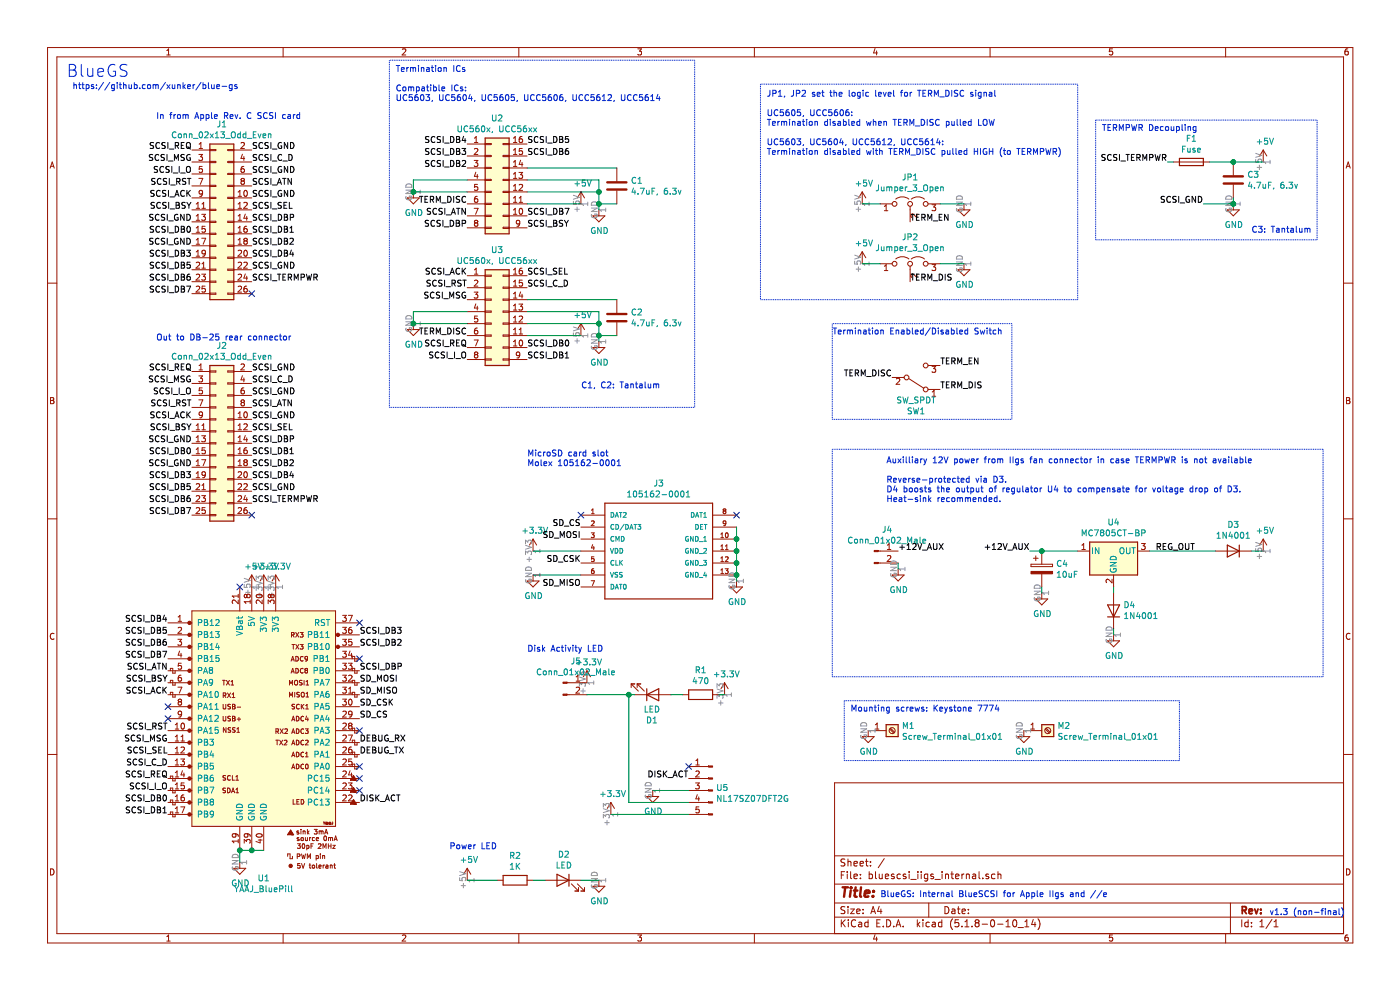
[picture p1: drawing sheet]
EESchema Schematic File Version 4
EELAYER 30 0
EELAYER END
$Descr A4 11693 8268
encoding utf-8
Sheet 1 1
Title ""
Date ""
Rev ""
Comp ""
Comment1 ""
Comment2 ""
Comment3 ""
Comment4 ""
$EndDescr
Text Notes 1300 1000 0    50   ~ 0
In from Apple Rev. C SCSI card
Text Notes 1300 2850 0    50   ~ 0
Out to DB-25 rear connector
NoConn ~ 2100 2450
NoConn ~ 2100 4300
$Comp
L power:GND #PWR0103
U 1 1
P 2000 7200
F 0 "#PWR0103" H 2000 6950 50  0001 C CNN
F 1 "GND" H 2005 7027 50  0000 C CNN
F 2 "" H 2000 7200 50  0001 C CNN
F 3 "" H 2000 7200 50  0001 C CNN
	1    2000 7200
	1    0    0    -1  
$EndComp
Wire Wire Line
	2000 7100 2100 7100
Wire Wire Line
	2100 7100 2200 7100
Connection ~ 2100 7100
Wire Wire Line
	2000 7100 2000 7200
Connection ~ 2000 7100
$Comp
L power:+5V #PWR0104
U 1 1
P 2100 4900
F 0 "#PWR0104" H 2100 4750 50  0001 C CNN
F 1 "+5V" H 2115 5073 50  0000 C CNN
F 2 "" H 2100 4900 50  0001 C CNN
F 3 "" H 2100 4900 50  0001 C CNN
	1    2100 4900
	1    0    0    -1  
$EndComp
$Comp
L power:+3.3V #PWR0105
U 1 1
P 4450 4600
F 0 "#PWR0105" H 4450 4450 50  0001 C CNN
F 1 "+3.3V" H 4465 4773 50  0000 C CNN
F 2 "" H 4450 4600 50  0001 C CNN
F 3 "" H 4450 4600 50  0001 C CNN
	1    4450 4600
	1    0    0    -1  
$EndComp
$Comp
L power:+3.3V #PWR0106
U 1 1
P 2200 4900
F 0 "#PWR0106" H 2200 4750 50  0001 C CNN
F 1 "+3.3V" H 2215 5073 50  0000 C CNN
F 2 "" H 2200 4900 50  0001 C CNN
F 3 "" H 2200 4900 50  0001 C CNN
	1    2200 4900
	1    0    0    -1  
$EndComp
$Comp
L power:+3.3V #PWR0107
U 1 1
P 2300 4900
F 0 "#PWR0107" H 2300 4750 50  0001 C CNN
F 1 "+3.3V" H 2315 5073 50  0000 C CNN
F 2 "" H 2300 4900 50  0001 C CNN
F 3 "" H 2300 4900 50  0001 C CNN
	1    2300 4900
	1    0    0    -1  
$EndComp
Text Label 1400 6200 2    50   ~ 0
SCSI_MSG
Text Label 1400 6100 2    50   ~ 0
SCSI_RST
Text Label 1400 5700 2    50   ~ 0
SCSI_BSY
Text Label 3000 5300 0    50   ~ 0
SCSI_DB3
Text Label 1400 5400 2    50   ~ 0
SCSI_DB6
Text Label 3000 5600 0    50   ~ 0
SCSI_DBP
Text Label 3000 5400 0    50   ~ 0
SCSI_DB2
Text Label 1400 6500 2    50   ~ 0
SCSI_REQ
Text Label 1400 6600 2    50   ~ 0
SCSI_I_O
Text Label 1400 5800 2    50   ~ 0
SCSI_ACK
Text Label 1400 6800 2    50   ~ 0
SCSI_DB1
Text Label 1400 5200 2    50   ~ 0
SCSI_DB4
Text Label 1400 6300 2    50   ~ 0
SCSI_SEL
Text Label 1400 5600 2    50   ~ 0
SCSI_ATN
Text Label 1400 6400 2    50   ~ 0
SCSI_C_D
Text Label 1400 5500 2    50   ~ 0
SCSI_DB7
Text Label 1400 5300 2    50   ~ 0
SCSI_DB5
Text Label 1400 6700 2    50   ~ 0
SCSI_DB0
$Comp
L MCU_ST_STM32F1:YAAJ_BluePill U1
U 1 1
P 2200 6000
F 0 "U1" H 2200 4669 50  0000 C CNN
F 1 "YAAJ_BluePill" H 2200 4578 50  0000 C CNN
F 2 "my library:YAAJ_BluePill_2" V 2125 6950 50  0001 C CNN
F 3 "" V 2125 6950 50  0001 C CNN
	1    2200 6000
	1    0    0    -1  
$EndComp
Text Label 3000 6000 0    50   ~ 0
SD_CS
Text Label 3000 5900 0    50   ~ 0
SD_CSK
Text Label 3000 5800 0    50   ~ 0
SD_MISO
Text Label 3000 5700 0    50   ~ 0
SD_MOSI
$Comp
L power:GND #PWR0108
U 1 1
P 6150 4850
F 0 "#PWR0108" H 6150 4600 50  0001 C CNN
F 1 "GND" H 6155 4677 50  0000 C CNN
F 2 "" H 6150 4850 50  0001 C CNN
F 3 "" H 6150 4850 50  0001 C CNN
	1    6150 4850
	1    0    0    -1  
$EndComp
Text Label 4850 4400 2    50   ~ 0
SD_CS
Text Label 4850 4700 2    50   ~ 0
SD_CSK
Text Label 4850 4900 2    50   ~ 0
SD_MISO
Text Label 4850 4500 2    50   ~ 0
SD_MOSI
Wire Wire Line
	4450 4600 4850 4600
NoConn ~ 6150 4300
NoConn ~ 4850 4300
$Comp
L Device:LED D2
U 1 1
P 4700 7350
F 0 "D2" H 4693 7567 50  0000 C CNN
F 1 "LED" H 4693 7476 50  0000 C CNN
F 2 "LED_SMD:LED_0805_2012Metric_Pad1.15x1.40mm_HandSolder" H 4700 7350 50  0001 C CNN
F 3 "~" H 4700 7350 50  0001 C CNN
	1    4700 7350
	-1   0    0    -1  
$EndComp
$Comp
L Device:R R2
U 1 1
P 4300 7350
F 0 "R2" V 4093 7350 50  0000 C CNN
F 1 "1K" V 4184 7350 50  0000 C CNN
F 2 "Resistor_SMD:R_0805_2012Metric_Pad1.20x1.40mm_HandSolder" V 4230 7350 50  0001 C CNN
F 3 "~" H 4300 7350 50  0001 C CNN
	1    4300 7350
	0    1    1    0   
$EndComp
$Comp
L power:GND #PWR0111
U 1 1
P 5000 7350
F 0 "#PWR0111" H 5000 7100 50  0001 C CNN
F 1 "GND" H 5005 7177 50  0000 C CNN
F 2 "" H 5000 7350 50  0001 C CNN
F 3 "" H 5000 7350 50  0001 C CNN
	1    5000 7350
	1    0    0    -1  
$EndComp
Wire Wire Line
	4850 7350 5000 7350
$Comp
L power:+5V #PWR0113
U 1 1
P 3900 7350
F 0 "#PWR0113" H 3900 7200 50  0001 C CNN
F 1 "+5V" H 3915 7523 50  0000 C CNN
F 2 "" H 3900 7350 50  0001 C CNN
F 3 "" H 3900 7350 50  0001 C CNN
	1    3900 7350
	1    0    0    -1  
$EndComp
Wire Wire Line
	4150 7350 3900 7350
$Comp
L power:GND #PWR0114
U 1 1
P 5000 1750
F 0 "#PWR0114" H 5000 1500 50  0001 C CNN
F 1 "GND" H 5005 1577 50  0000 C CNN
F 2 "" H 5000 1750 50  0001 C CNN
F 3 "" H 5000 1750 50  0001 C CNN
	1    5000 1750
	1    0    0    -1  
$EndComp
$Comp
L power:GND #PWR0115
U 1 1
P 3450 1600
F 0 "#PWR0115" H 3450 1350 50  0001 C CNN
F 1 "GND" H 3455 1427 50  0000 C CNN
F 2 "" H 3450 1600 50  0001 C CNN
F 3 "" H 3450 1600 50  0001 C CNN
	1    3450 1600
	1    0    0    -1  
$EndComp
Wire Wire Line
	3450 1500 3450 1600
Connection ~ 3450 1600
Wire Wire Line
	3450 1500 3900 1500
Wire Wire Line
	3450 1600 3900 1600
Text Label 3900 1700 2    50   ~ 0
TERM_DISC
$Comp
L Connector_Generic:Conn_02x08_Counter_Clockwise U2
U 1 1
P 4100 1500
F 0 "U2" H 4150 2017 50  0000 C CNN
F 1 "UC560x, UCC56xx" H 4150 1926 50  0000 C CNN
F 2 "my library:SOIC127P600X175-16N" H 4100 1500 50  0001 C CNN
F 3 "~" H 4100 1500 50  0001 C CNN
	1    4100 1500
	1    0    0    -1  
$EndComp
Wire Wire Line
	4400 1500 5000 1500
Wire Wire Line
	4400 1600 5000 1600
Connection ~ 5000 1600
Wire Wire Line
	5000 1600 5000 1700
Wire Wire Line
	5150 1700 5000 1700
Connection ~ 5000 1700
Wire Wire Line
	5000 1700 5000 1750
Wire Wire Line
	4400 1400 5150 1400
$Comp
L power:GND #PWR0116
U 1 1
P 5000 2850
F 0 "#PWR0116" H 5000 2600 50  0001 C CNN
F 1 "GND" H 5005 2677 50  0000 C CNN
F 2 "" H 5000 2850 50  0001 C CNN
F 3 "" H 5000 2850 50  0001 C CNN
	1    5000 2850
	1    0    0    -1  
$EndComp
$Comp
L power:GND #PWR0117
U 1 1
P 3450 2700
F 0 "#PWR0117" H 3450 2450 50  0001 C CNN
F 1 "GND" H 3455 2527 50  0000 C CNN
F 2 "" H 3450 2700 50  0001 C CNN
F 3 "" H 3450 2700 50  0001 C CNN
	1    3450 2700
	1    0    0    -1  
$EndComp
Wire Wire Line
	3450 2600 3450 2700
Connection ~ 3450 2700
Wire Wire Line
	3450 2600 3900 2600
Wire Wire Line
	3450 2700 3900 2700
Text Label 3900 2800 2    50   ~ 0
TERM_DISC
$Comp
L Connector_Generic:Conn_02x08_Counter_Clockwise U3
U 1 1
P 4100 2600
F 0 "U3" H 4150 3117 50  0000 C CNN
F 1 "UC560x, UCC56xx" H 4150 3026 50  0000 C CNN
F 2 "my library:SOIC127P600X175-16N" H 4100 2600 50  0001 C CNN
F 3 "~" H 4100 2600 50  0001 C CNN
	1    4100 2600
	1    0    0    -1  
$EndComp
Wire Wire Line
	5000 2600 5000 2700
Wire Wire Line
	4400 2600 5000 2600
Wire Wire Line
	4400 2700 5000 2700
Connection ~ 5000 2700
Wire Wire Line
	5000 2700 5000 2800
Wire Wire Line
	5150 2800 5000 2800
Connection ~ 5000 2800
Wire Wire Line
	5000 2800 5000 2850
Wire Wire Line
	4400 2500 5150 2500
Text Label 3900 1300 2    50   ~ 0
SCSI_DB3
Text Label 3900 1900 2    50   ~ 0
SCSI_DBP
Text Label 3900 1400 2    50   ~ 0
SCSI_DB2
Text Label 3900 2500 2    50   ~ 0
SCSI_MSG
Text Label 3900 2400 2    50   ~ 0
SCSI_RST
Text Label 4400 1900 0    50   ~ 0
SCSI_BSY
Text Label 4400 1300 0    50   ~ 0
SCSI_DB6
Text Label 3900 2900 2    50   ~ 0
SCSI_REQ
Text Label 3900 3000 2    50   ~ 0
SCSI_I_O
Text Label 3900 2300 2    50   ~ 0
SCSI_ACK
Text Label 4400 3000 0    50   ~ 0
SCSI_DB1
Text Label 3900 1200 2    50   ~ 0
SCSI_DB4
Text Label 4400 2300 0    50   ~ 0
SCSI_SEL
Text Label 4400 2400 0    50   ~ 0
SCSI_C_D
Text Label 4400 1800 0    50   ~ 0
SCSI_DB7
Text Label 4400 1200 0    50   ~ 0
SCSI_DB5
Text Label 4400 2900 0    50   ~ 0
SCSI_DB0
Text Label 3900 1800 2    50   ~ 0
SCSI_ATN
Text Label 7450 3150 2    50   ~ 0
TERM_DISC
Text Label 1600 3100 2    50   ~ 0
SCSI_REQ
Text Label 1600 3300 2    50   ~ 0
SCSI_I_O
Text Label 1600 3500 2    50   ~ 0
SCSI_ACK
Text Label 1600 3900 2    50   ~ 0
SCSI_GND
Text Label 1600 3700 2    50   ~ 0
SCSI_GND
Text Label 1600 4300 2    50   ~ 0
SCSI_DB7
Text Label 1600 4100 2    50   ~ 0
SCSI_DB5
Text Label 1600 3200 2    50   ~ 0
SCSI_MSG
Text Label 1600 3400 2    50   ~ 0
SCSI_RST
Text Label 1600 3600 2    50   ~ 0
SCSI_BSY
Text Label 1600 3800 2    50   ~ 0
SCSI_DB0
Text Label 1600 4000 2    50   ~ 0
SCSI_DB3
Text Label 1600 4200 2    50   ~ 0
SCSI_DB6
Text Label 2100 3100 0    50   ~ 0
SCSI_GND
Text Label 2100 4100 0    50   ~ 0
SCSI_GND
$Comp
L Device:C C2
U 1 1
P 5150 2650
F 0 "C2" H 5265 2696 50  0000 L CNN
F 1 "4.7uF, 6.3v" H 5265 2605 50  0000 L CNN
F 2 "Capacitor_Tantalum_SMD:CP_EIA-3528-21_Kemet-B_Pad1.50x2.35mm_HandSolder" H 5188 2500 50  0001 C CNN
F 3 "~" H 5150 2650 50  0001 C CNN
	1    5150 2650
	1    0    0    -1  
$EndComp
Text Label 3000 6300 0    50   ~ 0
DEBUG_TX
Text Label 3000 6200 0    50   ~ 0
DEBUG_RX
Wire Wire Line
	5000 1500 5000 1600
$Comp
L Device:C C1
U 1 1
P 5150 1550
F 0 "C1" H 5265 1596 50  0000 L CNN
F 1 "4.7uF, 6.3v" H 5265 1505 50  0000 L CNN
F 2 "Capacitor_Tantalum_SMD:CP_EIA-3528-21_Kemet-B_Pad1.50x2.35mm_HandSolder" H 5188 1400 50  0001 C CNN
F 3 "~" H 5150 1550 50  0001 C CNN
	1    5150 1550
	1    0    0    -1  
$EndComp
$Comp
L Connector_Generic:Conn_02x13_Odd_Even J2
U 1 1
P 1800 3700
F 0 "J2" H 1850 4517 50  0000 C CNN
F 1 "Conn_02x13_Odd_Even" H 1850 4426 50  0000 C CNN
F 2 "Connector_PinHeader_2.54mm:PinHeader_2x13_P2.54mm_Vertical" H 1800 3700 50  0001 C CNN
F 3 "~" H 1800 3700 50  0001 C CNN
	1    1800 3700
	1    0    0    -1  
$EndComp
$Comp
L Connector_Generic:Conn_02x13_Odd_Even J1
U 1 1
P 1800 1850
F 0 "J1" H 1850 2667 50  0000 C CNN
F 1 "Conn_02x13_Odd_Even" H 1850 2576 50  0000 C CNN
F 2 "Connector_PinHeader_2.54mm:PinHeader_2x13_P2.54mm_Vertical" H 1800 1850 50  0001 C CNN
F 3 "~" H 1800 1850 50  0001 C CNN
	1    1800 1850
	1    0    0    -1  
$EndComp
Text Label 2100 3900 0    50   ~ 0
SCSI_DB2
Text Label 2100 3700 0    50   ~ 0
SCSI_DBP
Text Label 2100 3500 0    50   ~ 0
SCSI_GND
Text Label 2100 3300 0    50   ~ 0
SCSI_GND
Text Label 2100 3200 0    50   ~ 0
SCSI_C_D
Text Label 2100 3400 0    50   ~ 0
SCSI_ATN
Text Label 2100 3600 0    50   ~ 0
SCSI_SEL
Text Label 2100 4000 0    50   ~ 0
SCSI_DB4
Text Label 2100 4200 0    50   ~ 0
SCSI_TERMPWR
Text Label 2100 3800 0    50   ~ 0
SCSI_DB1
Text Label 2100 1250 0    50   ~ 0
SCSI_GND
Text Label 2100 2250 0    50   ~ 0
SCSI_GND
Text Label 2100 2050 0    50   ~ 0
SCSI_DB2
Text Label 2100 1850 0    50   ~ 0
SCSI_DBP
Text Label 2100 1650 0    50   ~ 0
SCSI_GND
Text Label 2100 1450 0    50   ~ 0
SCSI_GND
Text Label 2100 1350 0    50   ~ 0
SCSI_C_D
Text Label 2100 1550 0    50   ~ 0
SCSI_ATN
Text Label 2100 1750 0    50   ~ 0
SCSI_SEL
Text Label 2100 2150 0    50   ~ 0
SCSI_DB4
Text Label 2100 2350 0    50   ~ 0
SCSI_TERMPWR
Text Label 2100 1950 0    50   ~ 0
SCSI_DB1
Text Label 1600 1250 2    50   ~ 0
SCSI_REQ
Text Label 1600 1450 2    50   ~ 0
SCSI_I_O
Text Label 1600 1650 2    50   ~ 0
SCSI_ACK
Text Label 1600 2050 2    50   ~ 0
SCSI_GND
Text Label 1600 1850 2    50   ~ 0
SCSI_GND
Text Label 1600 2450 2    50   ~ 0
SCSI_DB7
Text Label 1600 2250 2    50   ~ 0
SCSI_DB5
Text Label 1600 1350 2    50   ~ 0
SCSI_MSG
Text Label 1600 1550 2    50   ~ 0
SCSI_RST
Text Label 1600 1750 2    50   ~ 0
SCSI_BSY
Text Label 1600 1950 2    50   ~ 0
SCSI_DB0
Text Label 1600 2150 2    50   ~ 0
SCSI_DB3
Text Label 1600 2350 2    50   ~ 0
SCSI_DB6
$Comp
L Switch:SW_SPDT SW1
U 1 1
P 7650 3150
F 0 "SW1" H 7650 3435 50  0000 C CNN
F 1 "SW_SPDT" H 7650 3344 50  0000 C CNN
F 2 "Button_Switch_SMD:SW_SPDT_PCM12" H 7650 3150 50  0001 C CNN
F 3 "~" H 7650 3150 50  0001 C CNN
	1    7650 3150
	1    0    0    1   
$EndComp
$Comp
L Device:CP C4
U 1 1
P 8700 4750
F 0 "C4" H 8818 4796 50  0000 L CNN
F 1 "10uF" H 8818 4705 50  0000 L CNN
F 2 "Capacitor_Tantalum_SMD:CP_EIA-3528-21_Kemet-B_Pad1.50x2.35mm_HandSolder" H 8738 4600 50  0001 C CNN
F 3 "~" H 8700 4750 50  0001 C CNN
	1    8700 4750
	1    0    0    -1  
$EndComp
$Comp
L Connector:Conn_01x02_Male J4
U 1 1
P 7300 4600
F 0 "J4" H 7408 4781 50  0000 C CNN
F 1 "Conn_01x02_Male" H 7408 4690 50  0000 C CNN
F 2 "Connector_PinHeader_2.54mm:PinHeader_1x02_P2.54mm_Vertical" H 7300 4600 50  0001 C CNN
F 3 "~" H 7300 4600 50  0001 C CNN
	1    7300 4600
	1    0    0    -1  
$EndComp
$Comp
L power:GND #PWR0119
U 1 1
P 7500 4750
F 0 "#PWR0119" H 7500 4500 50  0001 C CNN
F 1 "GND" H 7505 4577 50  0000 C CNN
F 2 "" H 7500 4750 50  0001 C CNN
F 3 "" H 7500 4750 50  0001 C CNN
	1    7500 4750
	1    0    0    -1  
$EndComp
$Comp
L power:GND #PWR0120
U 1 1
P 8700 4950
F 0 "#PWR0120" H 8700 4700 50  0001 C CNN
F 1 "GND" H 8705 4777 50  0000 C CNN
F 2 "" H 8700 4950 50  0001 C CNN
F 3 "" H 8700 4950 50  0001 C CNN
	1    8700 4950
	1    0    0    -1  
$EndComp
$Comp
L power:GND #PWR0121
U 1 1
P 9300 5300
F 0 "#PWR0121" H 9300 5050 50  0001 C CNN
F 1 "GND" H 9305 5127 50  0000 C CNN
F 2 "" H 9300 5300 50  0001 C CNN
F 3 "" H 9300 5300 50  0001 C CNN
	1    9300 5300
	1    0    0    -1  
$EndComp
Wire Wire Line
	7500 4700 7500 4750
Text Label 7500 4600 0    50   ~ 0
+12V_AUX
Text Label 8600 4600 2    50   ~ 0
+12V_AUX
Wire Wire Line
	8600 4600 8700 4600
Wire Wire Line
	8700 4600 9000 4600
Connection ~ 8700 4600
Wire Wire Line
	8700 4900 8700 4950
Wire Wire Line
	9300 4900 9300 4950
Wire Wire Line
	9300 5250 9300 5300
$Comp
L power:+5V #PWR0123
U 1 1
P 10550 4600
F 0 "#PWR0123" H 10550 4450 50  0001 C CNN
F 1 "+5V" H 10565 4773 50  0000 C CNN
F 2 "" H 10550 4600 50  0001 C CNN
F 3 "" H 10550 4600 50  0001 C CNN
	1    10550 4600
	1    0    0    -1  
$EndComp
Wire Wire Line
	10450 4600 10550 4600
Wire Wire Line
	9600 4600 10150 4600
$Comp
L 105162-0001:105162-0001 J3
U 1 1
P 4850 4300
F 0 "J3" H 5500 4567 50  0000 C CNN
F 1 "105162-0001" H 5500 4476 50  0000 C CNN
F 2 "Molex 105162-0001:105162-0001" H 4850 4300 50  0001 L BNN
F 3 "" H 4850 4300 50  0001 L BNN
F 4 "Memory Card Connectors 1.45H MICRO SD HEADER WITH D/C PIN" H 4850 4300 50  0001 L BNN "DESCRIPTION"
F 5 "mm" H 4850 4300 50  0001 L BNN "HEIGHT"
F 6 "https://www.mouser.co.uk/ProductDetail/Molex/105162-0001?qs=1fNsfHe5VsK8daqlgKxZfQ%3D%3D" H 4850 4300 50  0001 L BNN "MOUSER_PRICE-STOCK"
F 7 "538-105162-0001" H 4850 4300 50  0001 L BNN "MOUSER_PART_NUMBER"
F 8 "Molex" H 4850 4300 50  0001 L BNN "MANUFACTURER_NAME"
F 9 "105162-0001" H 4850 4300 50  0001 L BNN "MANUFACTURER_PART_NUMBER"
	1    4850 4300
	1    0    0    -1  
$EndComp
Wire Wire Line
	6150 4400 6150 4500
Connection ~ 6150 4500
Wire Wire Line
	6150 4500 6150 4600
Connection ~ 6150 4600
Wire Wire Line
	6150 4600 6150 4700
Connection ~ 6150 4700
Wire Wire Line
	6150 4700 6150 4800
Connection ~ 6150 4800
Wire Wire Line
	6150 4800 6150 4850
$Comp
L power:GND #PWR0109
U 1 1
P 4450 4800
F 0 "#PWR0109" H 4450 4550 50  0001 C CNN
F 1 "GND" H 4455 4627 50  0000 C CNN
F 2 "" H 4450 4800 50  0001 C CNN
F 3 "" H 4450 4800 50  0001 C CNN
	1    4450 4800
	1    0    0    -1  
$EndComp
Wire Wire Line
	4850 4800 4450 4800
$Comp
L Jumper:Jumper_3_Open JP1
U 1 1
P 7600 1700
F 0 "JP1" H 7600 1924 50  0000 C CNN
F 1 "Jumper_3_Open" H 7600 1833 50  0000 C CNN
F 2 "Jumper:SolderJumper-3_P1.3mm_Open_Pad1.0x1.5mm_NumberLabels" H 7600 1700 50  0001 C CNN
F 3 "~" H 7600 1700 50  0001 C CNN
	1    7600 1700
	1    0    0    -1  
$EndComp
$Comp
L Jumper:Jumper_3_Open JP2
U 1 1
P 7600 2200
F 0 "JP2" H 7600 2424 50  0000 C CNN
F 1 "Jumper_3_Open" H 7600 2333 50  0000 C CNN
F 2 "Jumper:SolderJumper-3_P1.3mm_Open_Pad1.0x1.5mm_NumberLabels" H 7600 2200 50  0001 C CNN
F 3 "~" H 7600 2200 50  0001 C CNN
	1    7600 2200
	1    0    0    -1  
$EndComp
Text Label 7600 1850 0    50   ~ 0
TERM_EN
Text Label 7600 2350 0    50   ~ 0
TERM_DIS
$Comp
L power:+5V #PWR0112
U 1 1
P 7200 1700
F 0 "#PWR0112" H 7200 1550 50  0001 C CNN
F 1 "+5V" H 7215 1873 50  0000 C CNN
F 2 "" H 7200 1700 50  0001 C CNN
F 3 "" H 7200 1700 50  0001 C CNN
	1    7200 1700
	1    0    0    -1  
$EndComp
$Comp
L power:+5V #PWR0118
U 1 1
P 7200 2200
F 0 "#PWR0118" H 7200 2050 50  0001 C CNN
F 1 "+5V" H 7215 2373 50  0000 C CNN
F 2 "" H 7200 2200 50  0001 C CNN
F 3 "" H 7200 2200 50  0001 C CNN
	1    7200 2200
	1    0    0    -1  
$EndComp
$Comp
L power:GND #PWR0122
U 1 1
P 8050 1700
F 0 "#PWR0122" H 8050 1450 50  0001 C CNN
F 1 "GND" H 8055 1527 50  0000 C CNN
F 2 "" H 8050 1700 50  0001 C CNN
F 3 "" H 8050 1700 50  0001 C CNN
	1    8050 1700
	1    0    0    -1  
$EndComp
$Comp
L power:GND #PWR0124
U 1 1
P 8050 2200
F 0 "#PWR0124" H 8050 1950 50  0001 C CNN
F 1 "GND" H 8055 2027 50  0000 C CNN
F 2 "" H 8050 2200 50  0001 C CNN
F 3 "" H 8050 2200 50  0001 C CNN
	1    8050 2200
	1    0    0    -1  
$EndComp
Wire Wire Line
	7200 1700 7350 1700
Wire Wire Line
	7200 2200 7350 2200
Wire Wire Line
	7850 2200 8050 2200
Wire Wire Line
	7850 1700 8050 1700
Text Label 7850 3050 0    50   ~ 0
TERM_EN
Text Label 7850 3250 0    50   ~ 0
TERM_DIS
Text Notes 7350 7500 0    50   ~ 0
BlueGS: Internal BlueSCSI for Apple IIgs and //e
Text Notes 10600 7650 0    50   ~ 0
v1.3 (non-final)
Text Notes 3300 850  0    50   ~ 0
Termination ICs\n\nCompatible ICs:\nUC5603, UC5604, UC5605, UCC5606, UCC5612, UCC5614
Text Notes 6400 1300 0    50   ~ 0
JP1, JP2 set the logic level for TERM_DISC signal\n\nUC5605, UCC5606:\nTermination disabled when TERM_DISC pulled LOW\n\nUC5603, UC5604, UCC5612, UCC5614:\nTermination disabled with TERM_DISC pulled HIGH (to TERMPWR)
Text Notes 6950 2800 0    50   ~ 0
Termination Enabled/Disabled Switch
Text Label 3000 6700 0    50   ~ 0
DISK_ACT
Wire Wire Line
	4450 7350 4550 7350
$Comp
L Device:R R1
U 1 1
P 5850 5800
F 0 "R1" V 5643 5800 50  0000 C CNN
F 1 "470" V 5734 5800 50  0000 C CNN
F 2 "Resistor_SMD:R_0805_2012Metric_Pad1.20x1.40mm_HandSolder" V 5780 5800 50  0001 C CNN
F 3 "~" H 5850 5800 50  0001 C CNN
	1    5850 5800
	0    1    1    0   
$EndComp
Text Notes 4400 5450 0    50   ~ 0
Disk Activity LED
Wire Notes Line
	6950 2700 6950 3500
Wire Notes Line
	6950 3500 8450 3500
Wire Notes Line
	8450 3500 8450 2700
Wire Notes Line
	8450 2700 6950 2700
Wire Notes Line
	6350 700  6350 2500
Wire Notes Line
	6350 2500 9000 2500
Wire Notes Line
	9000 2500 9000 700 
Wire Notes Line
	9000 700  6350 700 
Wire Notes Line
	6950 3750 6950 5650
Wire Notes Line
	6950 5650 11050 5650
Wire Notes Line
	11050 5650 11050 3750
Wire Notes Line
	11050 3750 6950 3750
Text Notes 4850 3250 0    50   ~ 0
C1, C2: Tantalum
Text Notes 4400 3900 0    50   ~ 0
MicroSD card slot\nMolex 105162-0001
Text Notes 3750 7100 0    50   ~ 0
Power LED
Wire Notes Line
	3250 500  3250 3400
Wire Notes Line
	3250 3400 5800 3400
Wire Notes Line
	5800 3400 5800 500 
Wire Notes Line
	5800 500  3250 500 
Text Label 9650 4600 0    50   ~ 0
REG_OUT
Wire Notes Line
	9150 1000 11000 1000
Wire Notes Line
	9150 2000 11000 2000
Wire Notes Line
	9150 1000 9150 2000
Text Notes 10450 1950 0    50   ~ 0
C3: Tantalum
Text Notes 9200 1100 0    50   ~ 0
TERMPWR Decoupling
Wire Wire Line
	10300 1700 10300 1650
Connection ~ 10300 1700
Wire Wire Line
	10050 1700 10300 1700
Connection ~ 10300 1350
Wire Wire Line
	10100 1350 10300 1350
Wire Wire Line
	10300 1350 10550 1350
$Comp
L Device:C C3
U 1 1
P 10300 1500
F 0 "C3" H 10415 1546 50  0000 L CNN
F 1 "4.7uF, 6.3v" H 10415 1455 50  0000 L CNN
F 2 "Capacitor_Tantalum_SMD:CP_EIA-3528-21_Kemet-B_Pad1.50x2.35mm_HandSolder" H 10338 1350 50  0001 C CNN
F 3 "~" H 10300 1500 50  0001 C CNN
	1    10300 1500
	1    0    0    -1  
$EndComp
Text Label 10050 1700 2    50   ~ 0
SCSI_GND
$Comp
L power:GND #PWR0102
U 1 1
P 10300 1700
F 0 "#PWR0102" H 10300 1450 50  0001 C CNN
F 1 "GND" H 10305 1527 50  0000 C CNN
F 2 "" H 10300 1700 50  0001 C CNN
F 3 "" H 10300 1700 50  0001 C CNN
	1    10300 1700
	1    0    0    -1  
$EndComp
$Comp
L power:+5V #PWR0101
U 1 1
P 10550 1350
F 0 "#PWR0101" H 10550 1200 50  0001 C CNN
F 1 "+5V" H 10565 1523 50  0000 C CNN
F 2 "" H 10550 1350 50  0001 C CNN
F 3 "" H 10550 1350 50  0001 C CNN
	1    10550 1350
	1    0    0    -1  
$EndComp
Wire Wire Line
	9750 1350 9800 1350
$Comp
L Device:Fuse F1
U 1 1
P 9950 1350
F 0 "F1" V 9753 1350 50  0000 C CNN
F 1 "Fuse" V 9844 1350 50  0000 C CNN
F 2 "Fuse:Fuse_1210_3225Metric" V 9880 1350 50  0001 C CNN
F 3 "~" H 9950 1350 50  0001 C CNN
	1    9950 1350
	0    1    1    0   
$EndComp
Text Label 9750 1350 2    50   ~ 0
SCSI_TERMPWR
NoConn ~ 2000 4900
NoConn ~ 1400 5900
NoConn ~ 1400 6000
NoConn ~ 3000 6100
NoConn ~ 3000 6400
NoConn ~ 3000 6500
NoConn ~ 3000 6600
NoConn ~ 3000 5200
NoConn ~ 3000 5500
Wire Notes Line
	11000 2000 11000 1000
$Comp
L power:+5V #PWR0110
U 1 1
P 4850 2800
F 0 "#PWR0110" H 4850 2650 50  0001 C CNN
F 1 "+5V" H 4865 2973 50  0000 C CNN
F 2 "" H 4850 2800 50  0001 C CNN
F 3 "" H 4850 2800 50  0001 C CNN
	1    4850 2800
	1    0    0    -1  
$EndComp
$Comp
L power:+5V #PWR0125
U 1 1
P 4850 1700
F 0 "#PWR0125" H 4850 1550 50  0001 C CNN
F 1 "+5V" H 4865 1873 50  0000 C CNN
F 2 "" H 4850 1700 50  0001 C CNN
F 3 "" H 4850 1700 50  0001 C CNN
	1    4850 1700
	1    0    0    -1  
$EndComp
Wire Wire Line
	4400 2800 4850 2800
Wire Wire Line
	4400 1700 4850 1700
Wire Wire Line
	5600 5800 5700 5800
Wire Wire Line
	6000 5800 6050 5800
$Comp
L power:GND #PWR0130
U 1 1
P 8550 6100
F 0 "#PWR0130" H 8550 5850 50  0001 C CNN
F 1 "GND" H 8555 5927 50  0000 C CNN
F 2 "" H 8550 6100 50  0001 C CNN
F 3 "" H 8550 6100 50  0001 C CNN
	1    8550 6100
	1    0    0    -1  
$EndComp
$Comp
L power:GND #PWR0129
U 1 1
P 7250 6100
F 0 "#PWR0129" H 7250 5850 50  0001 C CNN
F 1 "GND" H 7255 5927 50  0000 C CNN
F 2 "" H 7250 6100 50  0001 C CNN
F 3 "" H 7250 6100 50  0001 C CNN
	1    7250 6100
	1    0    0    -1  
$EndComp
$Comp
L Connector:Screw_Terminal_01x01 M2
U 1 1
P 8750 6100
F 0 "M2" H 8830 6142 50  0000 L CNN
F 1 "Screw_Terminal_01x01" H 8830 6051 50  0000 L CNN
F 2 "my library:keystone-7774" H 8750 6100 50  0001 C CNN
F 3 "~" H 8750 6100 50  0001 C CNN
	1    8750 6100
	1    0    0    -1  
$EndComp
$Comp
L Connector:Screw_Terminal_01x01 M1
U 1 1
P 7450 6100
F 0 "M1" H 7530 6142 50  0000 L CNN
F 1 "Screw_Terminal_01x01" H 7530 6051 50  0000 L CNN
F 2 "my library:keystone-7774" H 7450 6100 50  0001 C CNN
F 3 "~" H 7450 6100 50  0001 C CNN
	1    7450 6100
	1    0    0    -1  
$EndComp
$Comp
L Diode:1N4001 D3
U 1 1
P 10300 4600
F 0 "D3" H 10300 4383 50  0000 C CNN
F 1 "1N4001" H 10300 4474 50  0000 C CNN
F 2 "Diode_SMD:D_SOD-323_HandSoldering" H 10300 4600 50  0001 C CNN
F 3 "~" H 10300 4600 50  0001 C CNN
	1    10300 4600
	-1   0    0    1   
$EndComp
$Comp
L Diode:1N4001 D4
U 1 1
P 9300 5100
F 0 "D4" V 9346 5180 50  0000 L CNN
F 1 "1N4001" V 9255 5180 50  0000 L CNN
F 2 "Diode_SMD:D_SOD-323_HandSoldering" H 9300 5100 50  0001 C CNN
F 3 "~" H 9300 5100 50  0001 C CNN
	1    9300 5100
	0    1    -1   0   
$EndComp
Text Notes 7400 4200 0    50   ~ 0
Auxilliary 12V power from IIgs fan connector in case TERMPWR is not available\n\nReverse-protected via D3.\nD4 boosts the output of regulator U4 to compensate for voltage drop of D3.\nHeat-sink recommended.
$Comp
L Regulator_Linear:L7805 U4
U 1 1
P 9300 4600
F 0 "U4" H 9300 4842 50  0000 C CNN
F 1 "MC7805CT-BP" H 9300 4751 50  0000 C CNN
F 2 "Package_TO_SOT_THT:TO-220-3_Horizontal_TabUp" H 9300 4800 50  0001 C CNN
F 3 "https://www.mouser.com/datasheet/2/258/MC7805CT(TO-220)-E-1626349.pdf" H 9400 4350 50  0001 C CNN
	1    9300 4600
	1    0    0    -1  
$EndComp
$Comp
L Connector:Conn_01x05_Male U5
U 1 1
P 5950 6600
F 0 "U5" H 5922 6624 50  0000 R CNN
F 1 "NL17SZ07DFT2G" H 5922 6533 50  0000 R CNN
F 2 "Package_TO_SOT_SMD:SOT-353_SC-70-5_Handsoldering" H 5950 6600 50  0001 C CNN
F 3 "https://www.mouser.com/datasheet/2/308/1/NL17SZ07_D-2318022.pdf" H 5950 6600 50  0001 C CNN
	1    5950 6600
	-1   0    0    -1  
$EndComp
NoConn ~ 5750 6400
Text Label 5750 6500 2    50   ~ 0
DISK_ACT
$Comp
L power:GND #PWR0126
U 1 1
P 5450 6600
F 0 "#PWR0126" H 5450 6350 50  0001 C CNN
F 1 "GND" H 5455 6427 50  0000 C CNN
F 2 "" H 5450 6600 50  0001 C CNN
F 3 "" H 5450 6600 50  0001 C CNN
	1    5450 6600
	1    0    0    -1  
$EndComp
Wire Wire Line
	5750 6600 5450 6600
$Comp
L power:+3.3V #PWR0131
U 1 1
P 5100 6800
F 0 "#PWR0131" H 5100 6650 50  0001 C CNN
F 1 "+3.3V" H 5115 6973 50  0000 C CNN
F 2 "" H 5100 6800 50  0001 C CNN
F 3 "" H 5100 6800 50  0001 C CNN
	1    5100 6800
	1    0    0    -1  
$EndComp
Wire Wire Line
	5100 6800 5750 6800
Wire Wire Line
	5750 6700 5250 6700
Wire Wire Line
	5250 6700 5250 5800
Connection ~ 5250 5800
Wire Wire Line
	5250 5800 5300 5800
Wire Wire Line
	4900 5800 5250 5800
$Comp
L Device:LED D1
U 1 1
P 5450 5800
F 0 "D1" H 5443 6017 50  0000 C CNN
F 1 "LED" H 5443 5926 50  0000 C CNN
F 2 "LED_SMD:LED_0805_2012Metric_Pad1.15x1.40mm_HandSolder" H 5450 5800 50  0001 C CNN
F 3 "~" H 5450 5800 50  0001 C CNN
	1    5450 5800
	1    0    0    1   
$EndComp
$Comp
L power:+3.3V #PWR0127
U 1 1
P 6050 5800
F 0 "#PWR0127" H 6050 5650 50  0001 C CNN
F 1 "+3.3V" H 6065 5973 50  0000 C CNN
F 2 "" H 6050 5800 50  0001 C CNN
F 3 "" H 6050 5800 50  0001 C CNN
	1    6050 5800
	1    0    0    -1  
$EndComp
$Comp
L Connector:Conn_01x02_Male J5
U 1 1
P 4700 5700
F 0 "J5" H 4808 5881 50  0000 C CNN
F 1 "Conn_01x02_Male" H 4808 5790 50  0000 C CNN
F 2 "Connector_PinHeader_2.54mm:PinHeader_1x02_P2.54mm_Vertical" H 4700 5700 50  0001 C CNN
F 3 "~" H 4700 5700 50  0001 C CNN
	1    4700 5700
	1    0    0    -1  
$EndComp
$Comp
L power:+3.3V #PWR0128
U 1 1
P 4900 5700
F 0 "#PWR0128" H 4900 5550 50  0001 C CNN
F 1 "+3.3V" H 4915 5873 50  0000 C CNN
F 2 "" H 4900 5700 50  0001 C CNN
F 3 "" H 4900 5700 50  0001 C CNN
	1    4900 5700
	1    0    0    -1  
$EndComp
Text Notes 550  650  0    100  ~ 0
BlueGS
Text Notes 600  750  0    50   ~ 0
https://github.com/xunker/blue-gs
Text Notes 7100 5950 0    50   ~ 0
Mounting screws: Keystone 7774
Wire Notes Line
	7050 5850 7050 6350
Wire Notes Line
	7050 6350 9850 6350
Wire Notes Line
	9850 6350 9850 5850
Wire Notes Line
	9850 5850 7050 5850
$EndSCHEMATC
